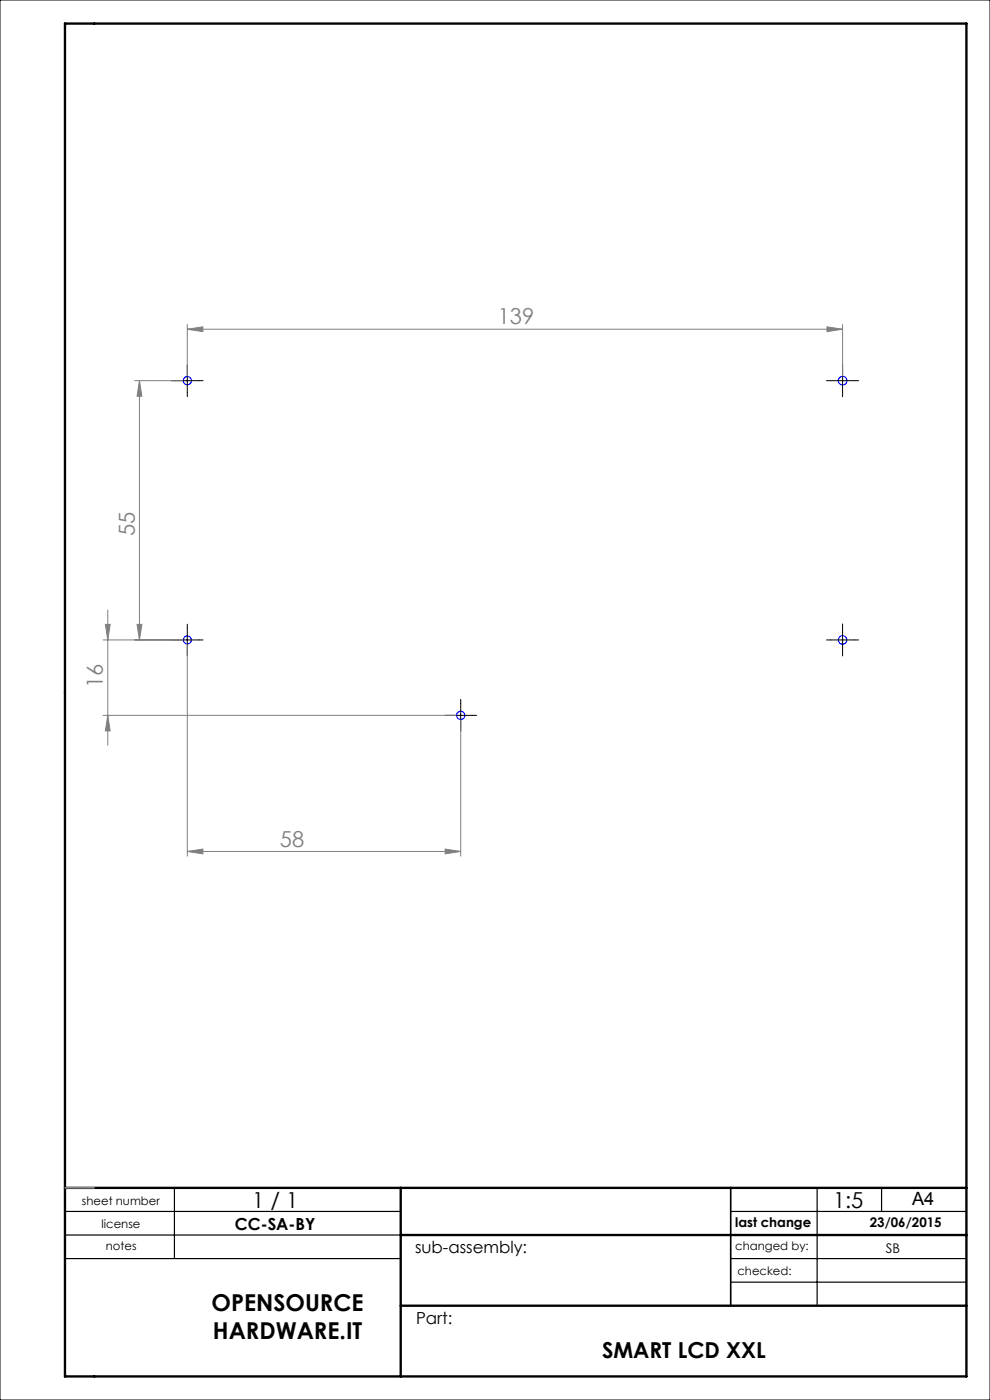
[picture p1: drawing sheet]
<svg xmlns="http://www.w3.org/2000/svg" width="210mm" height="297mm" viewBox="0 0 210 297" stroke-linecap="round" stroke-linejoin="round" font-family="sans-serif">
<g fill="none" stroke="#00f" stroke-width=".25">
<circle cx="39.7" cy="80.8" r=".87"/>
<circle cx="178.7" cy="80.8" r=".91"/>
<circle cx="39.7" cy="135.8" r=".84"/>
<circle cx="178.7" cy="135.8" r=".89"/>
<circle cx="97.7" cy="151.8" r=".87"/>
</g>
<g fill="none" stroke="#808080" stroke-width=".21">
<path d="M39.7 69.8l3.3-.5v1.1zM39.7 68.8v11M39.7 69.8h139M175.4 69.3l3.3 .5-3.3 .6zM178.7 68.8v11M28.6 80.8h10.1M29.6 80.8l.5 3.3h-1zM29.6 80.8v55M21.9 135.8h16.8M22.4 132.5h1l-.5 3.3zM22.9 129.4v28.7M29.1 132.5h1l-.5 3.3z"/>
<path d="M39.7 136.8v44.8M21.9 151.8h74.8M22.9 151.8l.5 3.3h-1zM97.7 152.8v28.8M39.7 180.6l3.3-.5v1zM39.7 180.6h58M94.4 180.1l3.3 .5-3.3 .5z"/>
</g>
<path d="M0 0h210v297h-210zM39.7 78.3v5M178.7 78.3v5M37.2 80.8h5M176.2 80.8h5M37.2 135.8h5M39.7 133.3v5M176.2 135.8h5M178.7 133.3v5M95.2 151.8h5M97.7 149.3v5" fill="none" stroke="#000" stroke-width=".21"/>
<path d="M13.8 5v142M13.8 257h71.2M20 252h65M37 252v15M155 257h50M173.3 252v25M187 252v5M13.8 267h71.2M13.8 262h71.2M155 272h50M155 267h50" fill="none" stroke="#000" stroke-width=".25"/>
<path d="M155 252v25" fill="none" stroke="#000" stroke-width=".35"/>
<path d="M13.8 5h191.2v287h-191.2zM13.8 252h191.2M85 252v40M85 277h120M85 262h120" fill="none" stroke="#000" stroke-width=".5"/>
<path d="M13.8 252h6.2" fill="none" stroke="#c0c0c0" stroke-width=".25"/>
<g fill="none" stroke="#000" stroke-width=".21" stroke-dasharray="15.2 1.3 1.3 1.3">
<path d="M39.7 78.3v-.9M178.7 78.3v-1M37.2 80.8h-.8M39.7 83.3v.8M42.2 80.8h.9M176.2 80.8h-.9M178.7 83.3v.9M181.2 80.8h.9M37.2 135.8h-.8M39.7 133.3v-.9M39.7 138.3v.8M42.2 135.8h.9"/>
<path d="M176.2 135.8h-.9M178.7 133.3v-.9M178.7 138.3v.9M181.2 135.8h.9M95.2 151.8h-.8M97.7 149.3v-.9M97.7 154.3v.8M100.2 151.8h.9"/>
</g>
<g fill="#808080">
<path d="M94.4 180.1l3.3 .5-3.3 .5zM39.7 180.6l3.3-.5v1z"/>
<path d="M39.7 69.8l3.3-.5v1.1zM175.4 69.3l3.3 .5-3.3 .6z"/>
<path d="M29.6 80.8l.5 3.3h-1zM29.1 132.5h1l-.5 3.3zM22.4 132.5h1l-.5 3.3zM22.9 151.8l.5 3.3h-1z"/>
</g>
<g font-size="4.9">
<text x="44.9" y="278">OPENSOURCE</text>
<text x="45.2" y="284">HARDWARE.IT</text>
</g>
<g font-size="4.7" fill="#808080">
<text x="105.6" y="68.8">139</text>
<text x="28.6" y="113.8" transform="rotate(-90 28.6 113.8)">55</text>
<text x="21.8" y="145.9" transform="rotate(-90 21.8 145.9)">16</text>
<text x="59.4" y="179.6">58</text>
</g>
<g font-size="4.7">
<text x="53.5" y="256.2">1 / 1</text>
<text x="176.7" y="256.3">1:5</text>
<text x="127.7" y="288.1">SMART LCD XXL</text>
</g>
<text font-size="3.9" x="193.5" y="255.7">A4</text>
<g font-size="3.5">
<text x="49.8" y="261">CC-SA-BY</text>
<text x="88" y="265.8">sub-assembly:</text>
<text x="88.3" y="280.9">Part:</text>
</g>
<g font-size="2.8">
<text x="155.9" y="260.3">last change</text>
<text x="184.5" y="260.3">23/06/2015</text>
<text x="187.9" y="265.8">SB</text>
</g>
<g font-size="2.5">
<text x="17.4" y="255.5">sheet number</text>
<text x="21.5" y="260.5">license</text>
<text x="22.5" y="265.3">notes</text>
<text x="155.9" y="265.2">changed by:</text>
<text x="156.4" y="270.5">checked:</text>
</g>
</svg>
